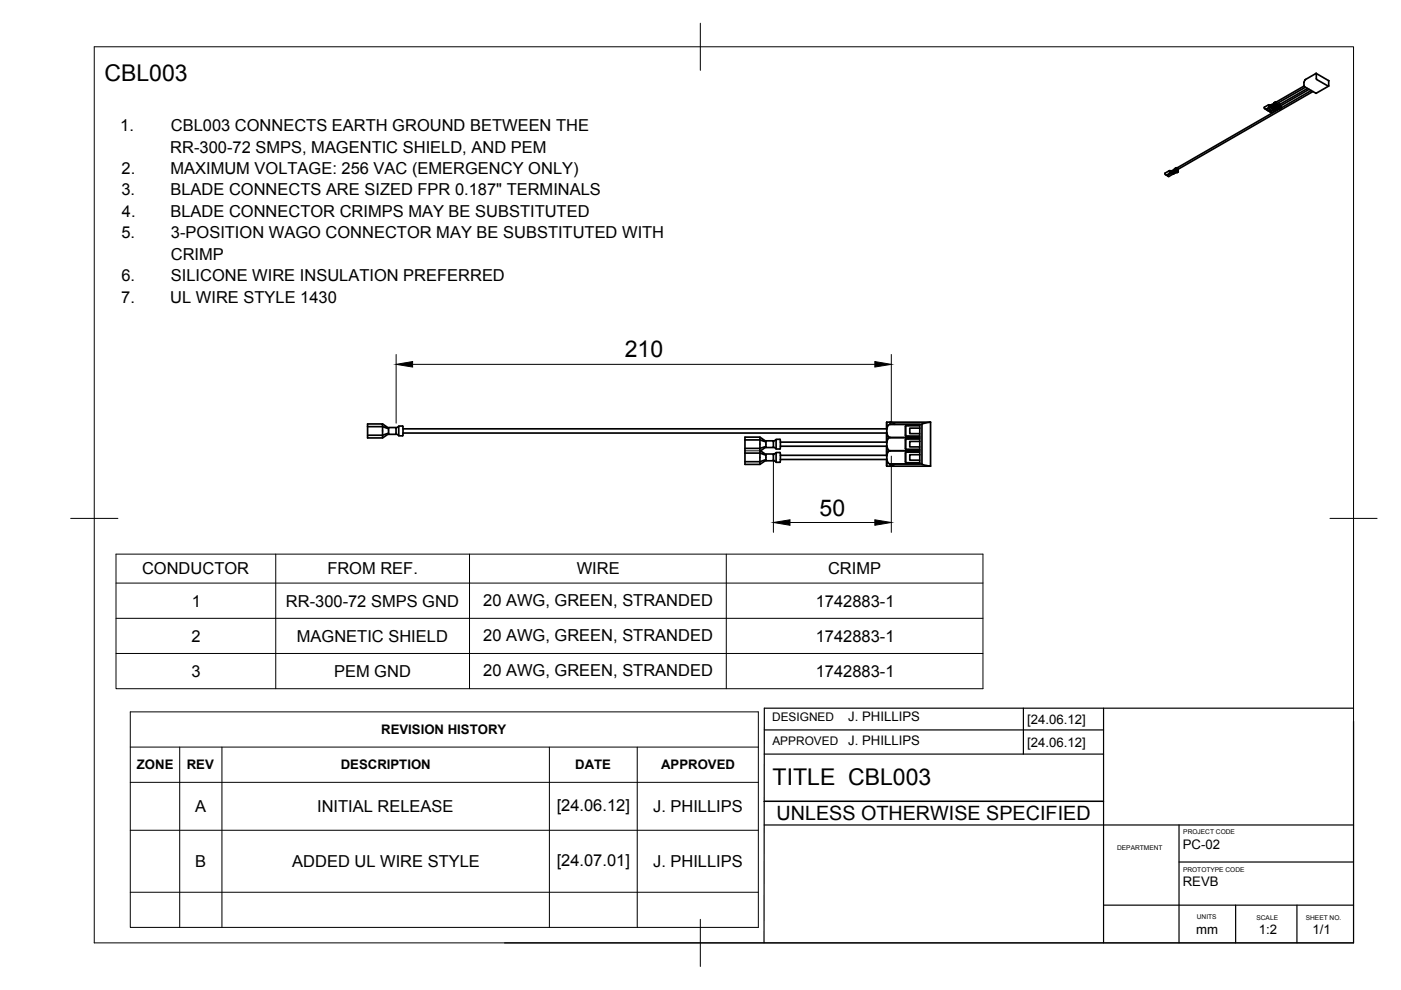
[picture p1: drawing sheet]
<svg xmlns="http://www.w3.org/2000/svg" width="297mm" height="210mm" viewBox="0 0 297 210" stroke-linecap="round" stroke-linejoin="round" font-family="sans-serif">
<!-- layer: Visible -->
<g fill="none" stroke="#000" stroke-width=".36">
<path d="M276.5 18.2v.1M276.5 18.3l-6.1 3.5M276.5 18.3h.1M276.5 18.3l.1 .1M276.5 18.3l2.5 1.5M276.5 18.2h.1M276.7 17l-.2 .5v.7M276.7 17h.1M276.8 18.5l-6.5 3.7M277.2 18.7l-6 3.5 .2-.1h-.2l-.1 .5M277.6 18.9l-6.5 3.8M278 19.2l-6.3 3.7"/>
<path d="M278.4 19.4l-29.2 16.8M279 19.8h.1M279.1 19.8h.1M279.1 15.6l-2.4 1.4M279.1 15.6l2.6 1.5M279.1 15.6h.1M279.1 15.6v1.1M279.1 16.7l2.5 1.6 .1-1.2M281.7 18.3l-2.7 1.5M281.7 17.1h.1M247 36.8l.3 .3M247.3 37.1h.1"/>
<path d="M247.4 37.1v.1M247.5 37.2h.1M247.9 36.2h.6v.2l-.6-.1zM247.9 36.2l-.9 .5v.2M247.9 36.4l.1 .1h.2M247.9 36.4h.6M248 36.4l.2 .1M248.2 36.5l.1 .2M248.2 36.5l.1 .1M248.2 36.4l.3 .1M248.4 36.7l-.9 .4M248.4 36.7l-.2-.1-.8 .5"/>
<path d="M248.4 36.7h.1M248.5 36.7l-1.1 .5M248.5 36.7v.1M248.5 36.5h.1M248.5 36.8h.2M248.6 36.1l-.1 .1M248.6 36.6l.1 .2 .1-.2M248.7 36.9l-.9 .5-.3-.2M248.8 36.5v.1M248.8 36.7l-.1 .1h-.1M248.9 36.3l-.4 .3M248.9 36.4l-.4 .2"/>
<path d="M249 36.2v.1M249 35.9v.5M249 35.9l-.6 .3M249 36v.4l-.5 .3v-.3M249 36v.2l.2-.1M249 35.8v.1M249.2 36.2h.1M249.2 36.2l.1 .2 .2-.1M249.3 36.2l-.3 .1M249.3 36.6l-.4 .2-.1-.2M249.3 35.8l-.1 .3M249.3 35.6l-.3 .2v.2"/>
<path d="M249.5 36.1v.2M249.5 36.3l-.2 .1v.2v-.2M249.5 36.3l.1 .3M249.6 35.6h-.3l-.1 .5M249.8 36v-.1v.6l-.1-.5M249.8 36.4l-.3 .2M249.8 36.5l-.2 .1M268.1 22.7a.33 .33 0 0 0 .3 .5M268.6 23.2h.1M268.6 23.2l.3 .2M268.9 23.4l.3 .2M269 22.2h.6v.3l-.7-.1z"/>
<path d="M269 22.2l-.9 .5M269 22.4l.2 .1M269.1 22.6l.3 .1M269.2 22.6h.1M269.2 22.6l-.2-.2 .6 .1v.2M269.3 22.4l.2 .2M269.3 23.6v.1M269.3 22.7l-.8 .5M269.4 22.6l-.1 .1M269.4 22.7h-.1l-.9 .5M269.4 22.7l-1 .5M269.5 22.7l.2 .2 .1-.1"/>
<path d="M269.5 22.7h-.1M269.5 22.7l.5 .3M269.5 22.6h.1M269.6 22.7h-.1M269.6 22.2h-.2M269.7 22.6v.2M269.7 22.8l.1 .1M269.7 22.9l-.9 .5M269.8 22.9h.1M269.8 22.8l.1 .1M269.8 22.8l.2 .2M269.8 22.5l.1 .1"/>
<path d="M269.9 22.6v.3M269.9 22.6l-.2 .2M269.9 22.9h.4M270 22.9h.3M270 22.3l-.5 .3M270 23l.2 .1M270 22v.4l-.5 .3M270 22.3h.1M270.1 23v.1M270.1 22l-.1 .4-.4 .3M270.1 22l-.1 .3 .3-.2M270.1 22.9l.2 .1"/>
<path d="M270.1 21.9l-.5 .3M270.1 23.1l-.9 .5 .1 .1M270.1 23.1h.1M270.2 23.1l-1 .6M270.2 23.1l-.9 .6M270.2 23.1h.1M270.2 23.2l.2 .1M270.3 22.2h-.1M270.3 22.2v.2l.3-.1M270.3 23h.1M270.3 23.1l.1 .2M270.3 21.8v.3"/>
<path d="M270.3 22.2l-.2 .1M270.3 23.1h-.1M270.3 22.6l-.4 .3M270.4 21.8l-.1 .3M270.4 22.6l-.5 .3M270.4 23.3h.2M270.4 21.6l-.3 .4M270.4 22.6v.1M270.4 23.1l.1 .2 .1-.2M270.5 23.4l-.9 .5-.2-.2M270.5 22.1l.1 .2M270.6 22.3l-.3 .1 .1 .2-.1-.2"/>
<path d="M270.6 22.3v.3M270.6 21.7l-.2 .1M270.6 22.6l-.4 .1h.2l-.1 .2M270.6 22.6l.2-.1v.4M270.6 21.6l-.3 .2M270.6 23.1l.1 .2M270.6 23v.1M270.7 23.2l-.3 .1M270.8 22.8l-.5 .3M270.8 21.9l.1 .6M270.8 22.9l-.5 .2M270.8 22.7v.2l-.4 .2-.1-.2"/>
<path d="M270.8 22.7l.1 .1M270.8 22.5v.2M270.8 22.5l-.2 .1M270.9 22.3l-.1 .1M270.9 22.4v.1M271.1 22.6l-.3 .1M271.1 22.7h-.1M271.1 22.7v.2l.3-.2M271.1 22.6l-.3 .2M271.1 22.6l-.2 .2M271.1 23.1l-.4 .2M271.1 22.3v.3"/>
<path d="M271.2 23.1l-.5 .2M271.2 22.1l-.3 .3M271.3 22.5l.1 .2M271.4 22.8l-.3 .1 .1 .2-.1-.2M271.4 22.7v.4l.2-.2M271.4 23l-22.1 12.8 .2-.2M271.6 22.4l.1 .5M271.6 22.9l-.2 .2M77.9 89.9h3.2v.6h-3.2zM77.9 90.5v2.4h3.2l1.3-1M77.9 92.3h3.2v.6M81.1 89.9l1.3 .9v.1l-1.3-.4v1.8l1.3-.4"/>
<path d="M82.4 90.9v.9M82.4 92h1.6l.5 .3M84 90.8v1.2M84.5 90.4v1.9M84.5 90.4l-.5 .4h-1.6M84.5 90.4h.9M85.4 92.3h-.9M85.4 90.4v1.9M85.4 91.8h102.6M85.4 90.9h102.6M157.9 92.7h3.2v.6h-3.2zM157.9 93.3v2.8"/>
<path d="M157.9 95.1h3.2v1h-3.2M157.9 97.9h3.2v.6M161.1 92.7l1.3 .9v.1l-1.3-.4v1.8l1.3-.4M162.4 94.7l-1.2 .9 1.2 .8v.1l-1.3-.4v1.8l1.3-.5v.2l-1.3 .9h-3.2v-2.4M162.4 93.7v1M162.4 94.8h1.6l.5 .3M162.4 96.5v.9M162.4 97.6h1.6l.5 .3M164 93.6v1.2M164 96.4v1.2M164.5 93.3v1.8M164.5 93.3l-.5 .3h-1.6"/>
<path d="M164.5 93.2l.9-.1 .1 1.1-.1 1-.9-.1M164.5 96v1.9M164.5 96l-.5 .4h-1.6M164.5 96l.9-.1 .1 1.1-.1 1-.9-.1M164.5 95.1h.1M165.4 97.4h22.6M165.4 96.5h22.6M165.4 94.6h22.6M165.4 93.7h22.6M188 91.8v1.9M188 94.6v1.9M188 97.4v1.4"/>
<path d="M188 97.2v1.6h9.3M188 91.6v2.4M188 94.4v2.4M188 89.6v1.3M188.3 95.3l.4 .3M188.4 90.1l.3-.1h6.3v.2h-2.8l-.2 .2v2l3 .1v.3l-6.5-.1a2.1 2.1 0 0 1-.1-2.6zM188.6 98.4h.1v.4M188.6 92.7v.1M188.6 95.6h.1M188.7 95.6h6.3v.2l-3 .1v2M188.7 92.8h6.3v.2h-2.8l-.2 .2v2l3 .1v.3h-6.3M188.7 95.6h-.2a1.99 1.99 0 0 0 0 2.7l6.5 .1v-.3h-2.8l-.2-.2"/>
<path d="M188.7 92.8h-.2a2.01 2.01 0 0 0-.2 2.5M188.7 89.5v.5h6.8v8.4h-6.8M188.7 89.5l1 .4M188.7 89.5h-.7v1.7M188.7 90h-.1M188.8 89.5h8.5M189.7 98.5l-.9 .3M192 90.3v2.1M192 93.1v2.1M192 95.9v2.2M192.1 90.2h2.9v.6M192.1 93h2.9v.6"/>
<path d="M192.1 95.9h2.9v.5M195 90.8h-2.1v1.1h2.1v.6h-2.9M195 93.6h-2.1v1.2h2.1v.5h-2.9M195 96.4h-2.1v1.2h2.1v.5h-2.9M195 96.4v1.2M195 90.8v1.1M195 93.6v1.2M195.5 98.5l1.8 .3M197.3 89.5l-1.8 .4M197.3 89.5v9.3"/>
</g>
<!-- layer: Visible Narrow -->
<path d="M269.7 22.7h.1M269.7 22.7v.2M269.7 22.7l-.1 .1M269.8 22.8h.1M157.9 95.6h3.3" fill="none" stroke="#000" stroke-width=".21"/>
<!-- layer: Visible -->
<g fill="#000">
<circle cx="248.6" cy="36.6" r=".18"/>
<circle cx="269.7" cy="22.6" r=".18"/>
<circle cx="269.7" cy="22.8" r=".18"/>
<circle cx="269.8" cy="22.9" r=".18"/>
<circle cx="270.4" cy="23.1" r=".18"/>
<circle cx="270.9" cy="22.5" r=".18"/>
</g>
<!-- layer: BORDER -->
<path d="M20 9.9h267v190h-267zM148.5 4.9v10M15 109.9h10M282 109.9h10M148.5 194.9v10" fill="none" stroke="#000" stroke-width=".21"/>
<!-- layer: TITLEBLOCK -->
<g fill="none" stroke="#000" stroke-width=".25">
<path d="M162.1 154.8h71.9M162.1 159.9h71.9M217 150.1v9.8M234 150.1v49.8M287 152.9v47h-180M287 150.1h-124.9l-.1 49.8M162 169.9h72M162 174.9h125M234 169.9h-72h72M250 174.9v25M234 191.9h53M250 182.8h36.9"/>
<path d="M262 191.9v8M275 191.9v8"/>
</g>
<!-- layer: Custom Tables -->
<g fill="none" stroke="#000" stroke-width=".21">
<path d="M24.6 117.5h183.8v28.5h-183.8zM58.5 117.5v28.5M99.5 117.5v28.5M154 117.5v28.5M24.6 123.6h183.8M24.6 131.1h183.8M24.6 138.5h183.8M27.6 150.9h133.2v45.7h-133.2zM27.6 158.4h133.2M38.1 158.4v38.2M47.1 158.4v38.2M116.5 158.4v38.2"/>
<path d="M135.1 158.4v38.2M27.6 165.9h133.2M27.6 176h133.2M27.6 189.2h133.2"/>
</g>
<!-- layer: FD_Dimensions -->
<path d="M84 75.2v14.5M87.5 77.3h98M189 75.2v14.5M164 96.7v16.2M189 96.7v16.2M167.5 110.8h18" fill="none" stroke="#000" stroke-width=".21"/>
<path d="M84 77.3l3.5-.6v1.1zM185.5 76.7l3.5 .6-3.5 .5zM164 110.8l3.5-.6v1.2zM185.5 110.2l3.5 .6-3.5 .6z" fill="#000" stroke="#000" stroke-width=".21"/>
<g font-size="4.9">
<text x="22.1" y="17.1">CBL003</text>
<text x="132.5" y="75.8">210</text>
<text x="173.8" y="109.3">50</text>
<text x="163.8" y="166.3">TITLE CBL003</text>
</g>
<text font-size="4.2" x="164.6" y="173.9">UNLESS OTHERWISE SPECIFIED</text>
<g font-size="3.5">
<text x="25.5" y="27.8">1.</text>
<text x="36.2" y="27.8">CBL003 CONNECTS EARTH GROUND BETWEEN THE</text>
<text x="36.1" y="32.4">RR-300-72 SMPS, MAGENTIC SHIELD, AND PEM</text>
<text x="25.7" y="41.4">3.</text>
<text x="25.8" y="36.9">2.</text>
<text x="36.1" y="36.9">MAXIMUM VOLTAGE: 256 VAC (EMERGENCY ONLY)</text>
<text x="36.1" y="41.4">BLADE CONNECTS ARE SIZED FPR 0.187&quot; TERMINALS</text>
<text x="25.8" y="46">4.</text>
<text x="36.1" y="46">BLADE CONNECTOR CRIMPS MAY BE SUBSTITUTED</text>
<text x="25.7" y="50.5">5.</text>
<text x="36.2" y="50.5">3-POSITION WAGO CONNECTOR MAY BE SUBSTITUTED WITH</text>
<text x="25.8" y="59.6">6.</text>
<text x="36.2" y="55.1">CRIMP</text>
<text x="36.2" y="59.6">SILICONE WIRE INSULATION PREFERRED</text>
<text x="25.7" y="64.2">7.</text>
<text x="36.1" y="64.2">UL WIRE STYLE 1430</text>
<text x="30.1" y="121.8">CONDUCTOR</text>
<text x="69.4" y="121.8">FROM REF.</text>
<text x="122.3" y="121.8">WIRE</text>
<text x="175.6" y="121.8">CRIMP</text>
<text x="40.7" y="128.6">1</text>
<text x="60.6" y="128.6">RR-300-72 SMPS GND</text>
<text x="102.4" y="128.4">20 AWG, GREEN, STRANDED</text>
<text x="173" y="128.6">1742883-1</text>
<text x="40.6" y="136.1">2</text>
<text x="62.9" y="136.1">MAGNETIC SHIELD</text>
<text x="102.4" y="135.8">20 AWG, GREEN, STRANDED</text>
<text x="173" y="136.1">1742883-1</text>
<text x="40.6" y="143.5">3</text>
<text x="70.8" y="143.5">PEM GND</text>
<text x="102.4" y="143.3">20 AWG, GREEN, STRANDED</text>
<text x="173" y="143.5">1742883-1</text>
<text x="41.4" y="172.2">A</text>
<text x="67.2" y="172.2">INITIAL RELEASE</text>
<text x="118" y="171.9">[24.06.12]</text>
<text x="138.5" y="172.2">J. PHILLIPS</text>
<text x="41.4" y="183.9">B</text>
<text x="62" y="183.9">ADDED UL WIRE STYLE</text>
<text x="118" y="183.5">[24.07.01]</text>
<text x="138.5" y="183.9">J. PHILLIPS</text>
</g>
<g font-size="2.8">
<text x="80.8" y="155.7">REVISION HISTORY</text>
<text x="179.8" y="152.9">J. PHILLIPS</text>
<text x="217.8" y="153.5">[24.06.12]</text>
<text x="179.8" y="158">J. PHILLIPS</text>
<text x="217.8" y="158.4">[24.06.12]</text>
<text x="29" y="163.1">ZONE</text>
<text x="39.6" y="163.1">REV</text>
<text x="72.2" y="163.1">DESCRIPTION</text>
<text x="122" y="163.1">DATE</text>
<text x="140.2" y="163.1">APPROVED</text>
<text x="250.8" y="179.9">PC-02</text>
<text x="250.8" y="187.9">REVB</text>
<text x="253.6" y="198">mm</text>
<text x="278.3" y="198">1/1</text>
<text x="266.9" y="198">1:2</text>
</g>
<g font-size="2.5">
<text x="163.7" y="153">DESIGNED</text>
<text x="163.8" y="157.9">APPROVED</text>
</g>
<g font-size="1.4">
<text x="250.9" y="176.9">PROJECT CODE</text>
<text x="236.9" y="180.2">DEPARTMENT</text>
<text x="250.8" y="184.8">PROTOTYPE CODE</text>
<text x="253.8" y="194.9">UNITS</text>
<text x="266.4" y="195">SCALE</text>
<text x="276.9" y="195">SHEET NO.</text>
</g>
</svg>
